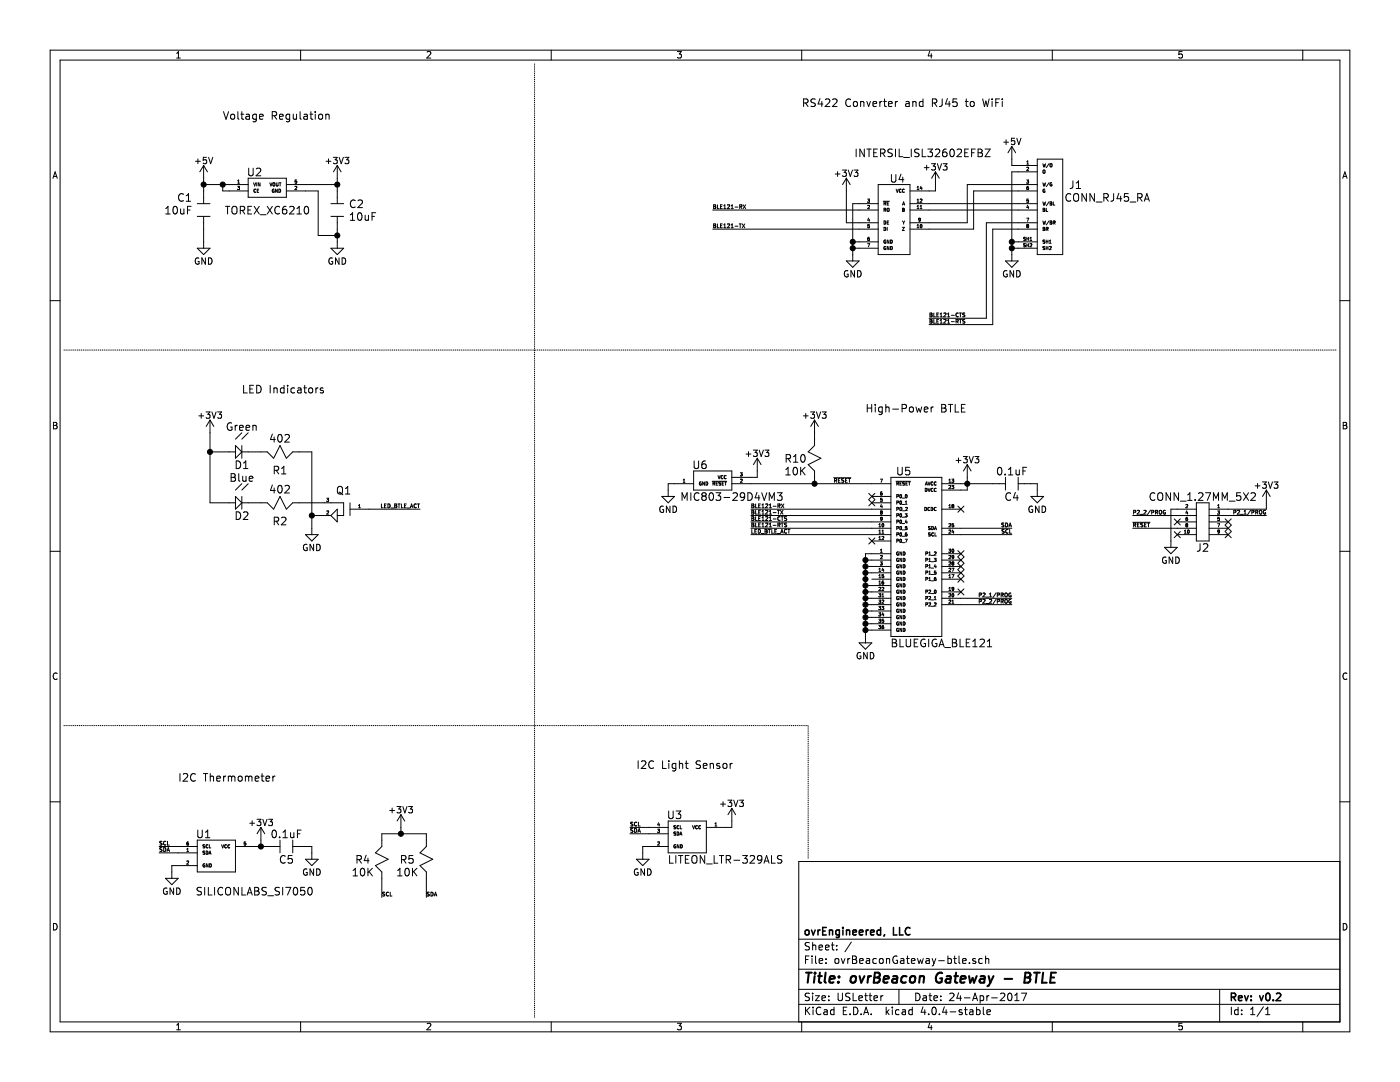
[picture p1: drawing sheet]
EESchema Schematic File Version 2
LIBS:power
LIBS:ovrEngineered
LIBS:ovrBeaconGateway-btle-cache
EELAYER 25 0
EELAYER END
$Descr USLetter 11000 8500
encoding utf-8
Sheet 1 1
Title "ovrBeacon Gateway - BTLE"
Date "24-Apr-2017"
Rev "v0.2"
Comp "ovrEngineered, LLC"
Comment1 ""
Comment2 ""
Comment3 ""
Comment4 ""
$EndDescr
$Comp
L INTERSIL_ISL32602EFBZ U4
U 1 1
P 7050 2200
F 0 "U4" H 7050 3000 60  0000 C CNN
F 1 "INTERSIL_ISL32602EFBZ" H 7250 3200 60  0000 C CNN
F 2 "ovrEngineered:SOIC-14" H 7050 2200 60  0001 C CNN
F 3 "http://www.intersil.com/content/dam/Intersil/documents/fn79/fn7967.pdf" H 7150 2150 60  0001 C CNN
F 4 "Intersil" H 6800 2250 60  0001 C CNN "Manufacturer"
F 5 "ISL32602EFBZ" H 7300 2250 60  0001 C CNN "Man. Part Num."
F 6 "Digi-Key" H 6850 2050 60  0001 C CNN "Supplier"
F 7 "ISL32602EFBZ-ND" H 7500 2050 60  0001 C CNN "Supplier Part Num."
	1    7050 2200
	1    0    0    -1  
$EndComp
$Comp
L BLUEGIGA_BLE121 U5
U 1 1
P 7400 5200
F 0 "U5" H 7100 6700 60  0000 C CNN
F 1 "BLUEGIGA_BLE121" H 7400 5350 60  0000 C CNN
F 2 "ovrEngineered:BLE121" H 7600 5250 60  0001 C CNN
F 3 "http://media.digikey.com/pdf/Data%20Sheets/BlueGiga%20PDFs/BLE121LR_V1.2.pdf" H 7500 5150 60  0001 C CNN
F 4 "BlueGiga" H 7150 5250 60  0001 C CNN "Manufacturer"
F 5 "BLE121LR-A-M256K" H 8450 5300 60  0001 C CNN "Man. Part Num."
F 6 "Digi-Key" H 7200 5050 60  0001 C CNN "Supplier"
F 7 "1446-1039-1-ND" H 7850 5050 60  0001 C CNN "Supplier Part Num."
	1    7400 5200
	1    0    0    -1  
$EndComp
$Comp
L CONN_RJ45_RA J1
U 1 1
P 8250 1950
F 0 "J1" H 8450 2450 60  0000 C CNN
F 1 "CONN_RJ45_RA" H 8700 2350 60  0000 C CNN
F 2 "ovrEngineered:RJ45_NOMAG_RA" H 8300 2150 60  0001 C CNN
F 3 "http://productfinder.pulseeng.com/products/datasheets/E6588-52L184-L.pdf" H 8450 1600 60  0001 C CNN
F 4 "Pulse Electronics" H 7950 1700 60  0001 C CNN "Manufacturer"
F 5 "E6588-52L184-L" H 8700 1700 60  0001 C CNN "Man. Part Num."
F 6 "Digi-Key" H 8000 1500 60  0001 C CNN "Supplier"
F 7 "553-2265-ND" H 8700 1500 60  0001 C CNN "Supplier Part Num."
	1    8250 1950
	1    0    0    -1  
$EndComp
Wire Wire Line
	7300 1600 8000 1600
Wire Wire Line
	8000 1650 7300 1650
Wire Wire Line
	7300 1750 7600 1750
Wire Wire Line
	7600 1750 7600 1450
Wire Wire Line
	7600 1450 8000 1450
Wire Wire Line
	7300 1800 7650 1800
Wire Wire Line
	7650 1800 7650 1500
Wire Wire Line
	7650 1500 8000 1500
$Comp
L +5V #PWR01
U 1 1
P 7950 1250
F 0 "#PWR01" H 7950 1100 50  0001 C CNN
F 1 "+5V" H 7950 1390 50  0000 C CNN
F 2 "" H 7950 1250 50  0000 C CNN
F 3 "" H 7950 1250 50  0000 C CNN
	1    7950 1250
	1    0    0    -1  
$EndComp
Wire Wire Line
	8000 1300 7950 1300
Wire Wire Line
	7950 1300 7950 1250
$Comp
L GND #PWR02
U 1 1
P 7950 2000
F 0 "#PWR02" H 7950 1750 50  0001 C CNN
F 1 "GND" H 7950 1850 50  0000 C CNN
F 2 "" H 7950 2000 50  0000 C CNN
F 3 "" H 7950 2000 50  0000 C CNN
	1    7950 2000
	1    0    0    -1  
$EndComp
Wire Wire Line
	8000 1350 7950 1350
Wire Wire Line
	7950 1350 7950 2000
Wire Wire Line
	8000 1900 7950 1900
Connection ~ 7950 1900
Wire Wire Line
	8000 1950 7950 1950
Connection ~ 7950 1950
$Comp
L +3V3 #PWR03
U 1 1
P 7350 1450
F 0 "#PWR03" H 7350 1300 50  0001 C CNN
F 1 "+3V3" H 7350 1590 50  0000 C CNN
F 2 "" H 7350 1450 50  0000 C CNN
F 3 "" H 7350 1450 50  0000 C CNN
	1    7350 1450
	1    0    0    -1  
$EndComp
Wire Wire Line
	7300 1500 7350 1500
Wire Wire Line
	7350 1500 7350 1450
$Comp
L GND #PWR04
U 1 1
P 6700 2000
F 0 "#PWR04" H 6700 1750 50  0001 C CNN
F 1 "GND" H 6700 1850 50  0000 C CNN
F 2 "" H 6700 2000 50  0000 C CNN
F 3 "" H 6700 2000 50  0000 C CNN
	1    6700 2000
	1    0    0    -1  
$EndComp
Wire Wire Line
	6750 1900 6700 1900
Wire Wire Line
	6700 1600 6700 2000
Wire Wire Line
	6750 1950 6700 1950
Connection ~ 6700 1950
Text Label 5600 1650 0    30   ~ 0
BLE121-RX
Text Label 5600 1800 0    30   ~ 0
BLE121-TX
$Comp
L +3V3 #PWR05
U 1 1
P 6650 1500
F 0 "#PWR05" H 6650 1350 50  0001 C CNN
F 1 "+3V3" H 6650 1640 50  0000 C CNN
F 2 "" H 6650 1500 50  0000 C CNN
F 3 "" H 6650 1500 50  0000 C CNN
	1    6650 1500
	1    0    0    -1  
$EndComp
Wire Wire Line
	5600 1650 6750 1650
Wire Wire Line
	6750 1800 5600 1800
$Comp
L TOREX_XC6210 U2
U 1 1
P 2100 1800
F 0 "U2" H 2000 2250 60  0000 C CNN
F 1 "TOREX_XC6210" H 2100 1950 60  0000 C CNN
F 2 "ovrEngineered:SOT-25-5" H 2300 1850 60  0001 C CNN
F 3 "https://www.torexsemi.com/file/xc6210/XC6210.pdf" H 2200 1750 60  0001 C CNN
F 4 "Torex Semiconductor" H 1850 1850 60  0001 C CNN "Manufacturer"
F 5 "XC6210B332MR-G" H 3150 1900 60  0001 C CNN "Man. Part Num."
F 6 "Digi-Key" H 1900 1650 60  0001 C CNN "Supplier"
F 7 "893-1075-1-ND" H 2550 1650 60  0001 C CNN "Supplier Part Num."
	1    2100 1800
	1    0    0    -1  
$EndComp
$Comp
L C_10uF_10v_0805 C1
U 1 1
P 1550 1650
F 0 "C1" V 1450 1550 60  0000 C CNN
F 1 "C_10uF_10v_0805" H 1550 1500 60  0001 C CNN
F 2 "ovrEngineered:C_0805" H 1800 1600 60  0001 C CNN
F 3 "http://psearch.murata.com/capacitor/product/GRM21BR71A106KE51%23.pdf" H 1750 1300 60  0001 C CNN
F 4 "Murata" H 1250 1400 60  0001 C CNN "Manufacturer"
F 5 "GRM21BR71A106KE51L" H 2000 1400 60  0001 C CNN "Man. Part Num."
F 6 "Digi-Key" H 1300 1200 60  0001 C CNN "Supplier"
F 7 "490-3905-1-ND" H 2000 1200 60  0001 C CNN "Supplier Part Num."
F 8 "10uF" V 1550 1500 60  0000 C CNN "Comp. Value"
	1    1550 1650
	0    1    1    0   
$EndComp
$Comp
L +5V #PWR06
U 1 1
P 1600 1400
F 0 "#PWR06" H 1600 1250 50  0001 C CNN
F 1 "+5V" H 1600 1540 50  0000 C CNN
F 2 "" H 1600 1400 50  0000 C CNN
F 3 "" H 1600 1400 50  0000 C CNN
	1    1600 1400
	1    0    0    -1  
$EndComp
$Comp
L GND #PWR07
U 1 1
P 1600 1900
F 0 "#PWR07" H 1600 1650 50  0001 C CNN
F 1 "GND" H 1600 1750 50  0000 C CNN
F 2 "" H 1600 1900 50  0000 C CNN
F 3 "" H 1600 1900 50  0000 C CNN
	1    1600 1900
	1    0    0    -1  
$EndComp
$Comp
L GND #PWR08
U 1 1
P 2650 1900
F 0 "#PWR08" H 2650 1650 50  0001 C CNN
F 1 "GND" H 2650 1750 50  0000 C CNN
F 2 "" H 2650 1900 50  0000 C CNN
F 3 "" H 2650 1900 50  0000 C CNN
	1    2650 1900
	1    0    0    -1  
$EndComp
$Comp
L C_10uF_10v_0805 C2
U 1 1
P 2600 1650
F 0 "C2" V 2550 1850 60  0000 C CNN
F 1 "C_10uF_10v_0805" H 2600 1500 60  0001 C CNN
F 2 "ovrEngineered:C_0805" H 2850 1600 60  0001 C CNN
F 3 "http://psearch.murata.com/capacitor/product/GRM21BR71A106KE51%23.pdf" H 2800 1300 60  0001 C CNN
F 4 "Murata" H 2300 1400 60  0001 C CNN "Manufacturer"
F 5 "GRM21BR71A106KE51L" H 3050 1400 60  0001 C CNN "Man. Part Num."
F 6 "Digi-Key" H 2350 1200 60  0001 C CNN "Supplier"
F 7 "490-3905-1-ND" H 3050 1200 60  0001 C CNN "Supplier Part Num."
F 8 "10uF" V 2650 1900 60  0000 C CNN "Comp. Value"
	1    2600 1650
	0    1    1    0   
$EndComp
Wire Wire Line
	1800 1500 1750 1500
Wire Wire Line
	1750 1500 1750 1450
Wire Wire Line
	1600 1450 1800 1450
Wire Wire Line
	1600 1400 1600 1500
Connection ~ 1750 1450
Connection ~ 1600 1450
Wire Wire Line
	1600 1800 1600 1900
$Comp
L +3V3 #PWR09
U 1 1
P 2650 1400
F 0 "#PWR09" H 2650 1250 50  0001 C CNN
F 1 "+3V3" H 2650 1540 50  0000 C CNN
F 2 "" H 2650 1400 50  0000 C CNN
F 3 "" H 2650 1400 50  0000 C CNN
	1    2650 1400
	1    0    0    -1  
$EndComp
Wire Wire Line
	2400 1450 2650 1450
Wire Wire Line
	2650 1400 2650 1500
Connection ~ 2650 1450
Wire Wire Line
	2400 1500 2500 1500
Wire Wire Line
	2500 1500 2500 1850
Wire Wire Line
	2500 1850 2650 1850
Wire Wire Line
	2650 1800 2650 1900
Connection ~ 2650 1850
$Comp
L LED_GREEN_0603 D1
U 1 1
P 1900 3600
F 0 "D1" H 1900 3550 60  0000 C CNN
F 1 "LED_GREEN_0603" H 1900 3450 60  0001 C CNN
F 2 "ovrEngineered:D_0603" H 2150 3550 60  0001 C CNN
F 3 "http://optoelectronics.liteon.com/upload/download/DS22-2007-0094/S_110_LTST-C193KGKT-5A.pdf" H 2100 3250 60  0001 C CNN
F 4 "Lite-On Inc" H 1600 3350 60  0001 C CNN "Manufacturer"
F 5 "LTST-C193KGKT-5A" H 2350 3350 60  0001 C CNN "Man. Part Num."
F 6 "Digi-Key" H 1650 3150 60  0001 C CNN "Supplier"
F 7 "160-1828-1-ND" H 2350 3150 60  0001 C CNN "Supplier Part Num."
F 8 "Green" H 1900 3850 60  0000 C CNN "Comp. Value"
	1    1900 3600
	1    0    0    -1  
$EndComp
$Comp
L R_402_1%_0603 R1
U 1 1
P 2200 3500
F 0 "R1" H 2200 3700 60  0000 C CNN
F 1 "R_402_1%_0603" H 2200 3350 60  0001 C CNN
F 2 "ovrEngineered:R_0603" H 2200 3500 60  0001 C CNN
F 3 "http://www.vishay.com/docs/20035/dcrcwe3.pdf" H 2400 3150 60  0001 C CNN
F 4 "Vishay_Dale" H 1900 3250 60  0001 C CNN "Manufacturer"
F 5 "CRCW0603402RFKEA" H 2650 3250 60  0001 C CNN "Man. Part Num."
F 6 "Digi-Key" H 1950 3050 60  0001 C CNN "Supplier"
F 7 "541-402HCT-ND" H 2650 3050 60  0001 C CNN "Supplier Part Num."
F 8 "402" H 2200 3450 60  0000 C CNN "Comp. Value"
	1    2200 3500
	-1   0    0    1   
$EndComp
$Comp
L +3V3 #PWR010
U 1 1
P 1650 3400
F 0 "#PWR010" H 1650 3250 50  0001 C CNN
F 1 "+3V3" H 1650 3540 50  0000 C CNN
F 2 "" H 1650 3400 50  0000 C CNN
F 3 "" H 1650 3400 50  0000 C CNN
	1    1650 3400
	1    0    0    -1  
$EndComp
$Comp
L +3V3 #PWR011
U 1 1
P 7600 3750
F 0 "#PWR011" H 7600 3600 50  0001 C CNN
F 1 "+3V3" H 7600 3890 50  0000 C CNN
F 2 "" H 7600 3750 50  0000 C CNN
F 3 "" H 7600 3750 50  0000 C CNN
	1    7600 3750
	1    0    0    -1  
$EndComp
$Comp
L GND #PWR012
U 1 1
P 6800 5000
F 0 "#PWR012" H 6800 4750 50  0001 C CNN
F 1 "GND" H 6800 4850 50  0000 C CNN
F 2 "" H 6800 5000 50  0000 C CNN
F 3 "" H 6800 5000 50  0000 C CNN
	1    6800 5000
	1    0    0    -1  
$EndComp
$Comp
L C_0.1uF_10v_0603 C4
U 1 1
P 7950 3850
F 0 "C4" H 7950 3800 60  0000 C CNN
F 1 "C_0.1uF_10v_0603" H 7950 3700 60  0001 C CNN
F 2 "ovrEngineered:C_0603" H 8200 3800 60  0001 C CNN
F 3 "http://search.murata.co.jp/Ceramy/image/img/A01X/G101/ENG/GRM188R71C104KA01-01.pdf" H 8150 3500 60  0001 C CNN
F 4 "Murata" H 7650 3600 60  0001 C CNN "Manufacturer"
F 5 "GRM188R71C104KA01D" H 8400 3600 60  0001 C CNN "Man. Part Num."
F 6 "Digi-Key" H 7700 3400 60  0001 C CNN "Supplier"
F 7 "490-1532-1-ND" H 8400 3400 60  0001 C CNN "Supplier Part Num."
F 8 "0.1uF" H 7950 4000 60  0000 C CNN "Comp. Value"
	1    7950 3850
	1    0    0    -1  
$EndComp
$Comp
L R_10K_1%_0603 R10
U 1 1
P 6450 3600
F 0 "R10" V 6450 3800 60  0000 C CNN
F 1 "R_10K_1%_0603" H 6450 3450 60  0001 C CNN
F 2 "ovrEngineered:R_0603" H 6450 3600 60  0001 C CNN
F 3 "http://www.vishay.com/docs/20035/dcrcwe3.pdf" H 6650 3250 60  0001 C CNN
F 4 "Vishay_Dale" H 6150 3350 60  0001 C CNN "Manufacturer"
F 5 "CRCW060310K0FKEA" H 6900 3350 60  0001 C CNN "Man. Part Num."
F 6 "Digi-Key" H 6200 3150 60  0001 C CNN "Supplier"
F 7 "541-10.0KHCT-ND" H 6900 3150 60  0001 C CNN "Supplier Part Num."
F 8 "10K" V 6550 3800 60  0000 C CNN "Comp. Value"
	1    6450 3600
	0    -1   1    0   
$EndComp
$Comp
L +3V3 #PWR013
U 1 1
P 6400 3400
F 0 "#PWR013" H 6400 3250 50  0001 C CNN
F 1 "+3V3" H 6400 3540 50  0000 C CNN
F 2 "" H 6400 3400 50  0000 C CNN
F 3 "" H 6400 3400 50  0000 C CNN
	1    6400 3400
	1    0    0    -1  
$EndComp
Wire Wire Line
	6850 4350 6800 4350
Wire Wire Line
	6800 4350 6800 5000
Wire Wire Line
	6850 4400 6800 4400
Connection ~ 6800 4400
Wire Wire Line
	6850 4450 6800 4450
Connection ~ 6800 4450
Wire Wire Line
	6850 4500 6800 4500
Connection ~ 6800 4500
Connection ~ 6800 4550
Wire Wire Line
	6850 4600 6800 4600
Connection ~ 6800 4600
Wire Wire Line
	6850 4650 6800 4650
Connection ~ 6800 4650
Wire Wire Line
	6850 4700 6800 4700
Connection ~ 6800 4700
Wire Wire Line
	6850 4750 6800 4750
Connection ~ 6800 4750
Wire Wire Line
	6850 4800 6800 4800
Connection ~ 6800 4800
Wire Wire Line
	6850 4850 6800 4850
Connection ~ 6800 4850
Wire Wire Line
	6850 4900 6800 4900
Connection ~ 6800 4900
Wire Wire Line
	6850 4950 6800 4950
Connection ~ 6800 4950
Text Label 5900 4050 0    30   ~ 0
BLE121-TX
Text Label 5900 4000 0    30   ~ 0
BLE121-RX
Text Label 5900 4100 0    30   ~ 0
BLE121-CTS
Text Label 5900 4150 0    30   ~ 0
BLE121-RTS
Wire Wire Line
	6400 3400 6400 3450
Wire Wire Line
	5900 3800 6850 3800
Connection ~ 6400 3800
Wire Wire Line
	6850 4000 5900 4000
Wire Wire Line
	6850 4050 5900 4050
Wire Wire Line
	6850 4100 5900 4100
Wire Wire Line
	6850 4150 5900 4150
$Comp
L SILICONLABS_SI7050 U1
U 1 1
P 1700 7100
F 0 "U1" H 1600 7650 60  0000 C CNN
F 1 "SILICONLABS_SI7050" H 2000 7200 60  0000 C CNN
F 2 "ovrEngineered:SILICONLABS_SI7050" H 1900 7150 60  0001 C CNN
F 3 "http://www.silabs.com/Support%20Documents/TechnicalDocs/Si7050-1-3-4-5-A20.pdf" H 1800 7050 60  0001 C CNN
F 4 "Silicon Labs" H 1450 7150 60  0001 C CNN "Manufacturer"
F 5 "SI7050-A20-IM" H 2750 7200 60  0001 C CNN "Man. Part Num."
F 6 "Digi-Key" H 1500 6950 60  0001 C CNN "Supplier"
F 7 "336-3118-5-ND" H 2150 6950 60  0001 C CNN "Supplier Part Num."
	1    1700 7100
	1    0    0    -1  
$EndComp
$Comp
L GND #PWR014
U 1 1
P 1350 6850
F 0 "#PWR014" H 1350 6600 50  0001 C CNN
F 1 "GND" H 1350 6700 50  0000 C CNN
F 2 "" H 1350 6850 50  0000 C CNN
F 3 "" H 1350 6850 50  0000 C CNN
	1    1350 6850
	1    0    0    -1  
$EndComp
$Comp
L +3V3 #PWR015
U 1 1
P 2050 6600
F 0 "#PWR015" H 2050 6450 50  0001 C CNN
F 1 "+3V3" H 2050 6740 50  0000 C CNN
F 2 "" H 2050 6600 50  0000 C CNN
F 3 "" H 2050 6600 50  0000 C CNN
	1    2050 6600
	1    0    0    -1  
$EndComp
Wire Wire Line
	2000 6650 2100 6650
Wire Wire Line
	2050 6650 2050 6600
Wire Wire Line
	1400 6800 1350 6800
Wire Wire Line
	1350 6800 1350 6850
Text Label 1250 6650 0    30   ~ 0
SCL
Text Label 1250 6700 0    30   ~ 0
SDA
Wire Wire Line
	1250 6700 1400 6700
Wire Wire Line
	1250 6650 1400 6650
$Comp
L R_10K_1%_0603 R4
U 1 1
P 3050 6750
F 0 "R4" V 3050 6950 60  0000 C CNN
F 1 "R_10K_1%_0603" H 3050 6600 60  0001 C CNN
F 2 "ovrEngineered:R_0603" H 3050 6750 60  0001 C CNN
F 3 "http://www.vishay.com/docs/20035/dcrcwe3.pdf" H 3250 6400 60  0001 C CNN
F 4 "Vishay_Dale" H 2750 6500 60  0001 C CNN "Manufacturer"
F 5 "CRCW060310K0FKEA" H 3500 6500 60  0001 C CNN "Man. Part Num."
F 6 "Digi-Key" H 2800 6300 60  0001 C CNN "Supplier"
F 7 "541-10.0KHCT-ND" H 3500 6300 60  0001 C CNN "Supplier Part Num."
F 8 "10K" V 3150 6950 60  0000 C CNN "Comp. Value"
	1    3050 6750
	0    -1   1    0   
$EndComp
$Comp
L R_10K_1%_0603 R5
U 1 1
P 3400 6750
F 0 "R5" V 3400 6950 60  0000 C CNN
F 1 "R_10K_1%_0603" H 3400 6600 60  0001 C CNN
F 2 "ovrEngineered:R_0603" H 3400 6750 60  0001 C CNN
F 3 "http://www.vishay.com/docs/20035/dcrcwe3.pdf" H 3600 6400 60  0001 C CNN
F 4 "Vishay_Dale" H 3100 6500 60  0001 C CNN "Manufacturer"
F 5 "CRCW060310K0FKEA" H 3850 6500 60  0001 C CNN "Man. Part Num."
F 6 "Digi-Key" H 3150 6300 60  0001 C CNN "Supplier"
F 7 "541-10.0KHCT-ND" H 3850 6300 60  0001 C CNN "Supplier Part Num."
F 8 "10K" V 3500 6950 60  0000 C CNN "Comp. Value"
	1    3400 6750
	0    -1   1    0   
$EndComp
$Comp
L +3V3 #PWR016
U 1 1
P 3150 6500
F 0 "#PWR016" H 3150 6350 50  0001 C CNN
F 1 "+3V3" H 3150 6640 50  0000 C CNN
F 2 "" H 3150 6500 50  0000 C CNN
F 3 "" H 3150 6500 50  0000 C CNN
	1    3150 6500
	1    0    0    -1  
$EndComp
Wire Wire Line
	3000 6600 3000 6550
Wire Wire Line
	3000 6550 3350 6550
Wire Wire Line
	3350 6550 3350 6600
Wire Wire Line
	3150 6500 3150 6550
Connection ~ 3150 6550
Text Label 3000 7050 0    30   ~ 0
SCL
Text Label 3350 7050 0    30   ~ 0
SDA
Wire Wire Line
	3350 7050 3350 6900
Wire Wire Line
	3000 7050 3000 6900
$Comp
L LED_BLUE_0603 D2
U 1 1
P 1900 4000
F 0 "D2" H 1900 3950 60  0000 C CNN
F 1 "LED_BLUE_0603" H 1900 3850 60  0001 C CNN
F 2 "ovrEngineered:D_0603" H 2200 3950 60  0001 C CNN
F 3 "http://optoelectronics.liteon.com/upload/download/DS22-2007-0094/S_110_LTST-C193KGKT-5A.pdf" H 2100 3650 60  0001 C CNN
F 4 "Lite-On Inc" H 1600 3750 60  0001 C CNN "Manufacturer"
F 5 "LTST-C193TBKT-5A" H 2350 3750 60  0001 C CNN "Man. Part Num."
F 6 "Digi-Key" H 1650 3550 60  0001 C CNN "Supplier"
F 7 "160-1827-1-ND" H 2350 3550 60  0001 C CNN "Supplier Part Num."
F 8 "Blue" H 1900 4250 60  0000 C CNN "Comp. Value"
	1    1900 4000
	1    0    0    -1  
$EndComp
$Comp
L R_402_1%_0603 R2
U 1 1
P 2200 3900
F 0 "R2" H 2200 4100 60  0000 C CNN
F 1 "R_402_1%_0603" H 2200 3750 60  0001 C CNN
F 2 "ovrEngineered:R_0603" H 2200 3900 60  0001 C CNN
F 3 "http://www.vishay.com/docs/20035/dcrcwe3.pdf" H 2400 3550 60  0001 C CNN
F 4 "Vishay_Dale" H 1900 3650 60  0001 C CNN "Manufacturer"
F 5 "CRCW0603402RFKEA" H 2650 3650 60  0001 C CNN "Man. Part Num."
F 6 "Digi-Key" H 1950 3450 60  0001 C CNN "Supplier"
F 7 "541-402HCT-ND" H 2650 3450 60  0001 C CNN "Supplier Part Num."
F 8 "402" H 2200 3850 60  0000 C CNN "Comp. Value"
	1    2200 3900
	-1   0    0    1   
$EndComp
Wire Wire Line
	1800 3950 1650 3950
Wire Wire Line
	1800 3550 1650 3550
Connection ~ 1650 3550
$Comp
L GND #PWR017
U 1 1
P 2450 4150
F 0 "#PWR017" H 2450 3900 50  0001 C CNN
F 1 "GND" H 2450 4000 50  0000 C CNN
F 2 "" H 2450 4150 50  0000 C CNN
F 3 "" H 2450 4150 50  0000 C CNN
	1    2450 4150
	1    0    0    -1  
$EndComp
Wire Wire Line
	1950 3550 2050 3550
Wire Wire Line
	2350 3550 2450 3550
Wire Wire Line
	1950 3950 2050 3950
$Comp
L FET_N_1.2A_20V Q1
U 1 1
P 2650 4350
F 0 "Q1" H 2600 4850 60  0000 C CNN
F 1 "FET_N_1.2A_20V" H 2500 4100 60  0001 C CNN
F 2 "ovrEngineered:FET_N_1.2A_20V" H 3400 4500 60  0001 C CNN
F 3 "http://www.irf.com/product-info/datasheets/data/irlml2402pbf.pdf" H 2750 4300 60  0001 C CNN
F 4 "International Rectifier" H 2200 4400 60  0001 C CNN "Manufacturer"
F 5 "IRLML2402TRPBF" H 3100 4400 60  0001 C CNN "Man. Part Num."
F 6 "Digi-Key" H 2450 4200 60  0001 C CNN "Supplier"
F 7 "IRLML2402PBFCT-ND" H 3100 4200 60  0001 C CNN "Supplier Part Num."
	1    2650 4350
	-1   0    0    -1  
$EndComp
Wire Wire Line
	2350 3950 2550 3950
Wire Wire Line
	2550 4050 2450 4050
Connection ~ 2450 4050
Text Label 3300 4000 2    30   ~ 0
LED_BTLE_ACT
Wire Wire Line
	2900 4000 3300 4000
Text Label 5900 4200 0    30   ~ 0
LED_BTLE_ACT
Text Label 7950 4150 2    30   ~ 0
SDA
Text Label 7950 4200 2    30   ~ 0
SCL
$Comp
L GND #PWR018
U 1 1
P 8150 3850
F 0 "#PWR018" H 8150 3600 50  0001 C CNN
F 1 "GND" H 8150 3700 50  0000 C CNN
F 2 "" H 8150 3850 50  0000 C CNN
F 3 "" H 8150 3850 50  0000 C CNN
	1    8150 3850
	1    0    0    -1  
$EndComp
Wire Wire Line
	7550 3850 7600 3850
Wire Wire Line
	7600 3850 7600 3750
Wire Wire Line
	7550 4150 7950 4150
Wire Wire Line
	7550 4200 7950 4200
Wire Wire Line
	7550 3800 7800 3800
Connection ~ 7600 3800
Wire Wire Line
	8100 3800 8150 3800
Wire Wire Line
	8150 3800 8150 3850
NoConn ~ 7550 4000
NoConn ~ 7550 4450
NoConn ~ 7550 4500
NoConn ~ 7550 4550
NoConn ~ 7550 4650
$Comp
L LITEON_LTR-329ALS U3
U 1 1
P 5400 6950
F 0 "U3" H 5300 7500 60  0000 C CNN
F 1 "LITEON_LTR-329ALS" H 5700 7150 60  0000 C CNN
F 2 "ovrEngineered:LITEON_LTR-329ALS" H 5600 7000 60  0001 C CNN
F 3 "http://optoelectronics.liteon.com/upload/download/DS86-2014-0006/S_110_LTR-329ALS-01_DS_V1.pdf" H 5500 6900 60  0001 C CNN
F 4 "Lite-On" H 5150 7000 60  0001 C CNN "Manufacturer"
F 5 "LTR-329ALS-01" H 6450 7050 60  0001 C CNN "Man. Part Num."
F 6 "Digi-Key" H 5200 6800 60  0001 C CNN "Supplier"
F 7 "160-2160-1-ND" H 5850 6800 60  0001 C CNN "Supplier Part Num."
	1    5400 6950
	1    0    0    -1  
$EndComp
$Comp
L +3V3 #PWR019
U 1 1
P 5750 6450
F 0 "#PWR019" H 5750 6300 50  0001 C CNN
F 1 "+3V3" H 5750 6590 50  0000 C CNN
F 2 "" H 5750 6450 50  0000 C CNN
F 3 "" H 5750 6450 50  0000 C CNN
	1    5750 6450
	1    0    0    -1  
$EndComp
$Comp
L GND #PWR020
U 1 1
P 5050 6700
F 0 "#PWR020" H 5050 6450 50  0001 C CNN
F 1 "GND" H 5050 6550 50  0000 C CNN
F 2 "" H 5050 6700 50  0000 C CNN
F 3 "" H 5050 6700 50  0000 C CNN
	1    5050 6700
	1    0    0    -1  
$EndComp
Text Label 4950 6500 0    30   ~ 0
SCL
Text Label 4950 6550 0    30   ~ 0
SDA
Wire Wire Line
	5100 6650 5050 6650
Wire Wire Line
	5050 6650 5050 6700
Wire Wire Line
	5700 6500 5750 6500
Wire Wire Line
	5750 6500 5750 6450
Wire Wire Line
	4950 6500 5100 6500
Wire Wire Line
	4950 6550 5100 6550
Wire Wire Line
	5900 4200 6850 4200
Text Label 7300 2500 0    30   ~ 0
BLE121-CTS
Text Label 7300 2550 0    30   ~ 0
BLE121-RTS
Wire Wire Line
	8000 1750 7750 1750
Wire Wire Line
	7750 1750 7750 2500
Wire Wire Line
	7750 2500 7300 2500
Wire Wire Line
	8000 1800 7800 1800
Wire Wire Line
	7800 1800 7800 2550
Wire Wire Line
	7800 2550 7300 2550
Wire Notes Line
	500  2750 10500 2750
Wire Notes Line
	4200 500  4200 8000
Wire Notes Line
	500  5700 6350 5700
Wire Notes Line
	6350 5700 6350 6750
Text Notes 1750 950  0    60   ~ 0
Voltage Regulation
Text Notes 1900 3100 0    60   ~ 0
LED Indicators
Text Notes 6300 850  0    60   ~ 0
RS422 Converter and RJ45 to WiFi
Text Notes 6800 3250 0    60   ~ 0
High-Power BTLE
Text Notes 5000 6050 0    60   ~ 0
I2C Light Sensor
Text Notes 1400 6150 0    60   ~ 0
I2C Thermometer
$Comp
L CONN_1.27MM_5X2 J2
U 1 1
P 9450 4250
F 0 "J2" H 9450 4200 60  0000 C CNN
F 1 "CONN_1.27MM_5X2" H 9450 4600 60  0000 C CNN
F 2 "ovrEngineered:20021111-00010T4LF" H 9450 4150 60  0001 C CNN
F 3 "http://portal.fciconnect.com/Comergent//fci/drawing/20021111.pdf" H 9650 3900 60  0001 C CNN
F 4 "Amphenol" H 9150 4000 60  0001 C CNN "Manufacturer"
F 5 "20021111-00010T4LF" H 9900 4000 60  0001 C CNN "Man. Part Num."
F 6 "Digi-Key" H 9200 3800 60  0001 C CNN "Supplier"
F 7 "609-3712-ND" H 9900 3800 60  0001 C CNN "Supplier Part Num."
	1    9450 4250
	-1   0    0    -1  
$EndComp
$Comp
L +3V3 #PWR021
U 1 1
P 9950 3950
F 0 "#PWR021" H 9950 3800 50  0001 C CNN
F 1 "+3V3" H 9950 4090 50  0000 C CNN
F 2 "" H 9950 3950 50  0000 C CNN
F 3 "" H 9950 3950 50  0000 C CNN
	1    9950 3950
	1    0    0    -1  
$EndComp
$Comp
L GND #PWR022
U 1 1
P 9200 4250
F 0 "#PWR022" H 9200 4000 50  0001 C CNN
F 1 "GND" H 9200 4100 50  0000 C CNN
F 2 "" H 9200 4250 50  0000 C CNN
F 3 "" H 9200 4250 50  0000 C CNN
	1    9200 4250
	1    0    0    -1  
$EndComp
Text Label 8900 4050 0    30   ~ 0
P2_2/PROG
Text Label 9950 4050 2    30   ~ 0
P2_1/PROG
Text Label 8900 4150 0    30   ~ 0
~RESET
Wire Wire Line
	9250 4000 9200 4000
Wire Wire Line
	9200 4000 9200 4250
Wire Wire Line
	9650 4000 9950 4000
Wire Wire Line
	9950 4000 9950 3950
Wire Wire Line
	8900 4150 9250 4150
Wire Wire Line
	8900 4050 9250 4050
Wire Wire Line
	9650 4050 9950 4050
Text Label 7950 4750 2    30   ~ 0
P2_2/PROG
Text Label 6550 3800 0    30   ~ 0
~RESET
Text Label 7950 4700 2    30   ~ 0
P2_1/PROG
Wire Wire Line
	7550 4700 7950 4700
Wire Wire Line
	7950 4750 7550 4750
NoConn ~ 9250 4100
NoConn ~ 9250 4200
NoConn ~ 9650 4200
NoConn ~ 9650 4150
NoConn ~ 9650 4100
$Comp
L C_0.1uF_10v_0603 C5
U 1 1
P 2250 6700
F 0 "C5" H 2250 6650 60  0000 C CNN
F 1 "C_0.1uF_10v_0603" H 2250 6550 60  0001 C CNN
F 2 "ovrEngineered:C_0603" H 2500 6650 60  0001 C CNN
F 3 "http://search.murata.co.jp/Ceramy/image/img/A01X/G101/ENG/GRM188R71C104KA01-01.pdf" H 2450 6350 60  0001 C CNN
F 4 "Murata" H 1950 6450 60  0001 C CNN "Manufacturer"
F 5 "GRM188R71C104KA01D" H 2700 6450 60  0001 C CNN "Man. Part Num."
F 6 "Digi-Key" H 2000 6250 60  0001 C CNN "Supplier"
F 7 "490-1532-1-ND" H 2700 6250 60  0001 C CNN "Supplier Part Num."
F 8 "0.1uF" H 2250 6850 60  0000 C CNN "Comp. Value"
	1    2250 6700
	1    0    0    -1  
$EndComp
$Comp
L GND #PWR023
U 1 1
P 2450 6700
F 0 "#PWR023" H 2450 6450 50  0001 C CNN
F 1 "GND" H 2450 6550 50  0000 C CNN
F 2 "" H 2450 6700 50  0000 C CNN
F 3 "" H 2450 6700 50  0000 C CNN
	1    2450 6700
	1    0    0    -1  
$EndComp
Connection ~ 2050 6650
Wire Wire Line
	2400 6650 2450 6650
Wire Wire Line
	2450 6650 2450 6700
Wire Wire Line
	1650 3950 1650 3400
Wire Wire Line
	2450 3550 2450 4150
Wire Wire Line
	6750 1750 6650 1750
Wire Wire Line
	6650 1750 6650 1500
Wire Wire Line
	6750 1600 6700 1600
Connection ~ 6700 1900
NoConn ~ 6850 3900
NoConn ~ 6850 3950
NoConn ~ 6850 4250
NoConn ~ 7550 4350
NoConn ~ 7550 4400
Wire Wire Line
	6400 3750 6400 3800
$Comp
L MIC803-29D4VM3 U6
U 1 1
P 5600 4100
F 0 "U6" H 5500 4550 60  0000 C CNN
F 1 "MIC803-29D4VM3" H 5750 4300 60  0000 C CNN
F 2 "ovrEngineered:SOT-23-3" H 5800 4150 60  0001 C CNN
F 3 "http://www.microchip.com/mymicrochip/filehandler.aspx?ddocname=en580643" H 5700 4050 60  0001 C CNN
F 4 "Microchip Technology" H 5350 4150 60  0001 C CNN "Manufacturer"
F 5 "MIC803-29D4VM3-TR" H 6650 4200 60  0001 C CNN "Man. Part Num."
F 6 "Digi-Key" H 5400 3950 60  0001 C CNN "Supplier"
F 7 "576-3806-1-ND" H 6050 3950 60  0001 C CNN "Supplier Part Num."
	1    5600 4100
	1    0    0    -1  
$EndComp
$Comp
L GND #PWR024
U 1 1
P 5250 3850
F 0 "#PWR024" H 5250 3600 50  0001 C CNN
F 1 "GND" H 5250 3700 50  0000 C CNN
F 2 "" H 5250 3850 50  0000 C CNN
F 3 "" H 5250 3850 50  0000 C CNN
	1    5250 3850
	1    0    0    -1  
$EndComp
Wire Wire Line
	5300 3800 5250 3800
Wire Wire Line
	5250 3800 5250 3850
$Comp
L +3V3 #PWR025
U 1 1
P 5950 3700
F 0 "#PWR025" H 5950 3550 50  0001 C CNN
F 1 "+3V3" H 5950 3840 50  0000 C CNN
F 2 "" H 5950 3700 50  0000 C CNN
F 3 "" H 5950 3700 50  0000 C CNN
	1    5950 3700
	1    0    0    -1  
$EndComp
Wire Wire Line
	5900 3750 5950 3750
Wire Wire Line
	5950 3750 5950 3700
$EndSCHEMATC
